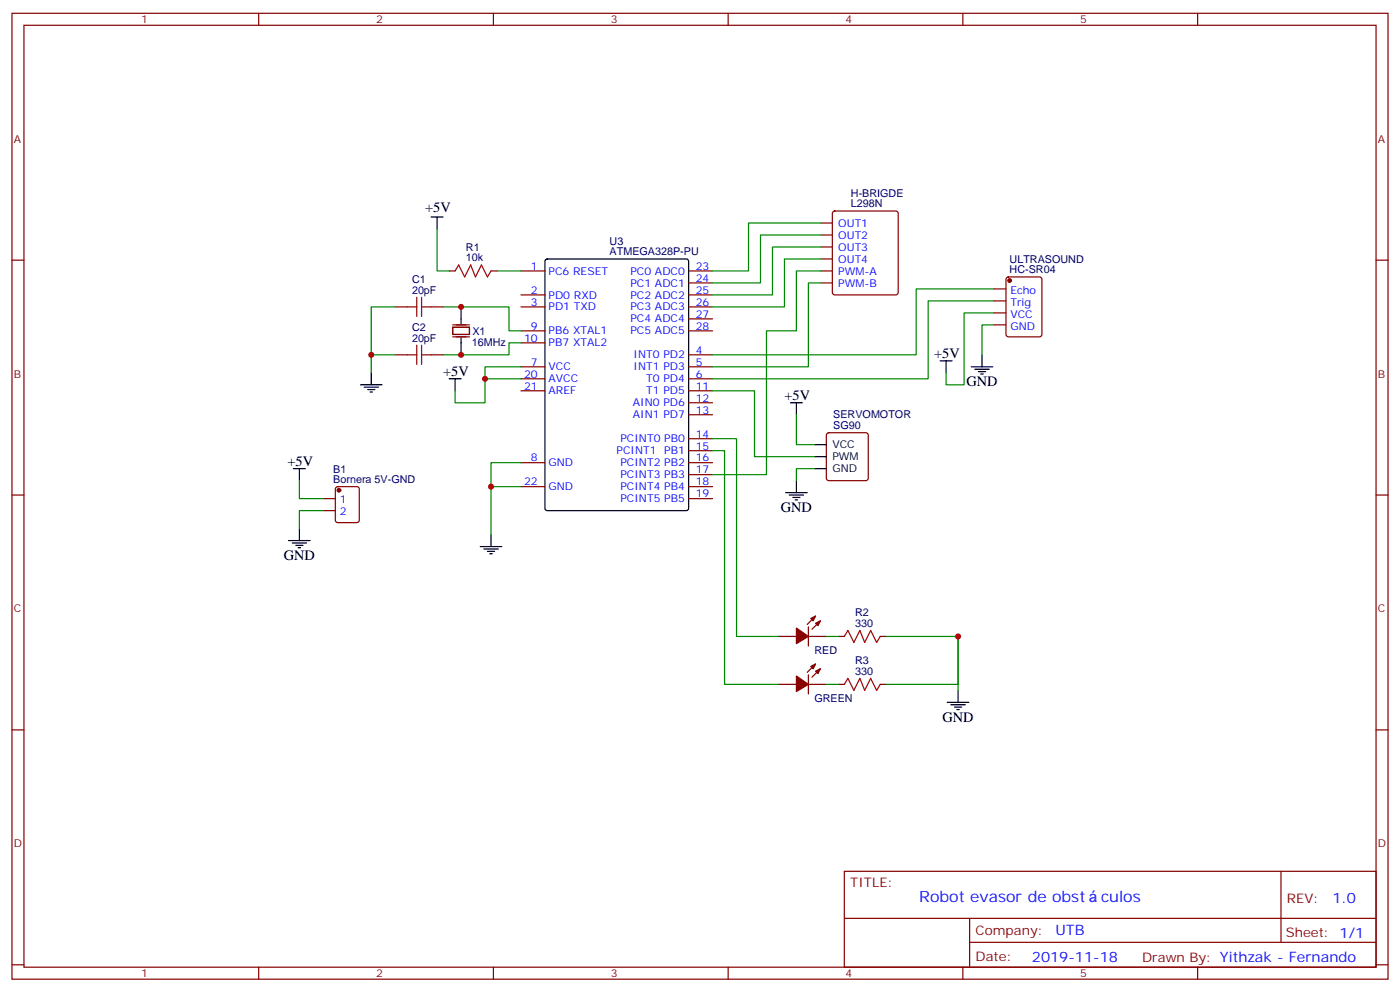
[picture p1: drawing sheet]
<svg xmlns="http://www.w3.org/2000/svg" width="412mm" height="292mm" viewBox="0 0 412 292" stroke-linecap="round" stroke-linejoin="round" font-family="sans-serif">
<g fill="none" stroke="#870000" stroke-width=".35">
<path d="M3.5 3.9h405.4v284.4h-405.4zM7.1 7.4h398.2v277.3h-398.2zM76.2 3.9v3.5M145.3 3.9v3.5M214.5 3.9v3.5M283.6 3.9v3.5M352.8 3.9v3.5M3.5 76.6h3.6M132.3 79.8h1.8M144.6 79.8h1.8M153.5 79.8h7M202.8 79.8h7.1"/>
<path d="M241.7 79.8h3.5M241.7 65.7h3.5M241.7 69.2h3.5M241.7 72.7h3.5M241.7 76.2h3.5M245.4 62.3l.5-.2h18l.5 .2 .2 .5v23.3l-.3 .5-.4 .2h-18l-.5-.2-.2-.5v-23.3zM405.3 76.6h3.6M116.4 90.3h3.5M127 90.3h3.5M133.3 96.3h5v2.2h-5zM133.3 99.2h5M133.3 95.6h5"/>
<path d="M153.5 86.8h7M153.5 90.3h7M153.5 97.4h7M202.8 86.8h7.1M202.8 90.3h7.1M202.8 97.4h7.1M202.8 83.3h7.1M202.8 93.9h7.1M241.7 83.3h3.5M292.8 95.6h3.5M292.8 85.1h3.5M292.8 88.6h3.5"/>
<path d="M292.8 92.1h3.5M296.6 81.7l.4-.2h9.2l.7 .5v16.5l-.4 .6-9.5 .1-.6-.5-.1-16.5zM116.4 104.5h3.5M127 104.5h3.5M153.5 108h7M153.5 111.5h7M153.5 100.9h7M153.5 115h7M202.8 104.5h7.1M202.8 108h7.1M202.8 111.5h7.1M202.8 115h7.1"/>
<path d="M202.8 118.6h7.1M153.5 136.2h7M202.8 136.2h7.1M202.8 122.1h7.1M202.8 129.2h7.1M202.8 132.7h7.1M202.8 139.7h7.1M243.7 127.6l.4-.2h11l.5 .2 .2 .5v12.7l-.3 .5-.4 .2h-11l-.5-.2-.2-.5v-12.7zM3.5 145.7h3.6M95.2 146.8h3.6M95.2 150.3h3.6M99 143.5l.5-.2h5.6l.7 .4v9.4l-.4 .7h-5.9l-.7-.4v-9.4z"/>
<path d="M153.5 143.3h7M202.8 143.3h7.1M202.8 146.8h7.1M405.3 145.7h3.6M229.3 187.4h5.3M238.1 187.4h5.3M238.1 184.5v5.7M238.1 198.6v5.7M240.2 181.4l-2.4 2.4M240.2 195.5l-2.4 2.4M241.7 182.8l-2.5 2.4M241.7 196.9l-2.5 2.5"/>
<path d="M246.9 187.4h1.8M259.3 187.4h1.8M3.5 214.9h3.6M229.3 201.5h5.3M238.1 201.5h5.3M246.9 201.5h1.8M259.3 201.5h1.8M405.3 214.9h3.6M248.7 256.5h156.6v28.2h-156.6zM377.3 256.5v20.9M248.7 270.4h156.5M285.6 277.4h119.6"/>
<path d="M285.6 270.4v14.1M3.5 284h3.6M76.2 284.7v3.6M145.3 284.7v3.6M214.5 284.7v3.6M283.6 284.7v3.6M352.8 284.7v3.6M405.3 284h3.6"/>
</g>
<g fill="none" stroke="#000" stroke-width=".35">
<path d="M127 63.9h3.5M128.8 63.9v3.5M160.7 76.4l.5-.2h40.9l.7 .5v72.9l-.4 .7h-41.2l-.6-.4-.1-73zM135.8 90.3v5M135.8 99.5v5M106.2 113.3h6.3M107.2 114h4.3M108.3 114.7h2.1M109 115.4h.7M109.4 109.7v3.6M132.3 111.5h3.5M134.1 111.5v3.5"/>
<path d="M232.8 118.6h3.6M234.6 118.6v3.5M276.9 106.2h3.6M278.7 106.2v3.5M286.1 108h6.4M287.2 108.7h4.2M288.2 109.4h2.1M288.9 110.1h.7M289.3 104.5v3.5M86.4 138h3.6M88.2 138v3.5M239.9 130.9h3.5"/>
<path d="M239.9 134.4h3.5M239.9 138h3.5M85 159.1h6.4M86.1 159.8h4.2M88.2 155.6v3.5M144.6 157.4v3.5M231.4 145h6.4M232.5 145.7h4.2M233.5 146.4h2.2M234.2 147.1h.7M234.6 141.5v3.5M87.1 160.5h2.2"/>
<path d="M87.8 161.3h.7M141.5 160.9h6.3M142.5 161.6h4.3M143.6 162.3h2.1M144.3 163h.7M279 206.8h6.4M280.1 207.5h4.2M281.2 208.2h2.1M281.9 208.9h.7M282.2 203.2v3.6"/>
</g>
<path d="M134.1 79.8l1-1.8 1.8 3.5 1.7-3.5 1.5 3.5 1.7-3.5 1.8 3.5 1-1.7M119.9 90.3h2.9M122.8 87.5v5.7M124.2 90.3h2.8M124.2 87.5v5.7M119.9 104.5h2.9M122.8 101.6v5.7M124.2 101.6v5.7M124.2 104.5h2.8M248.7 187.4l1.1-1.8 1.7 3.5 1.8-3.5 1.4 3.5 1.8-3.5 1.7 3.5 1.1-1.7M248.7 201.5l1.1-1.8 1.7 3.5 1.8-3.5 1.4 3.5 1.8-3.5 1.7 3.5 1.1-1.7" fill="none" stroke="#a10000" stroke-width=".35"/>
<g fill="#870000" stroke="#870000" stroke-width=".35">
<path d="M240.2 183.5l1.5-.7-.8 1.4z"/>
<path d="M238.8 182.1l1.4-.7-.7 1.4z"/>
<path d="M234.6 184.9l3.5 2.5-3.5 2.1z"/>
<path d="M240.2 197.6l1.5-.7-.8 1.4z"/>
<path d="M238.8 196.2l1.4-.7-.7 1.4z"/>
<path d="M234.6 199l3.5 2.5-3.5 2.1z"/>
<circle cx="99.8" cy="144.3" r=".53"/>
<circle cx="297.4" cy="82.6" r=".53"/>
</g>
<g fill="none" stroke="#008700" stroke-width=".35">
<path d="M128.8 67.4v12.4h3.5M146.4 79.8h7.1M241.7 65.7h-21.2v14.1h-10.6M241.7 69.2h-17.7v14.1h-14.1M241.7 72.7h-14.2v14.1h-17.6M241.7 76.2h-10.6v14.1h-21.2M241.7 79.8h-7.1v17.6h-8.8v42.3h-15.9M116.4 90.3h-7v19.4M130.5 90.3h19.4v7.1h3.6M241.7 83.3h-3.6v24.7h-28.2M292.8 88.6h-19.4v22.9h-63.5M292.8 92.1h-8.8v21.2h-5.3v-3.6"/>
<path d="M292.8 95.6h-3.5v8.9M292.8 85.1h-22.9v19.4h-60M109.4 104.5h7M142.9 111.5h10.6M153.5 100.9h-3.6v3.6h-19.4M153.5 108h-10.6v10.6h-8.8v-3.6M209.9 115h12.3v19.4h17.7M153.5 136.2h-8.9v21.2M209.9 129.2h7.1v58.2h12.3M209.9 132.7h3.5v68.8h15.9M234.6 122.1v8.8h5.3M239.9 138h-5.3v3.5"/>
<path d="M88.2 141.5v5.3h7M95.2 150.3h-7v5.3M144.6 143.3h8.9M243.4 187.4h3.5M261.1 187.4h21.1v14.1h-21.1M282.2 187.4v15.8M243.4 201.5h3.5"/>
</g>
<g fill="#c00">
<circle cx="144.6" cy="143.3" r=".88"/>
<circle cx="109.4" cy="104.5" r=".88"/>
<circle cx="135.8" cy="104.5" r=".88"/>
<circle cx="135.8" cy="90.3" r=".88"/>
<circle cx="142.9" cy="111.5" r=".88"/>
<circle cx="282.2" cy="187.4" r=".88"/>
</g>
<g font-size="4.6" fill="#00f">
<text x="270.8" y="265.5">Robot evasor de obst</text>
<text x="324.3" y="265.5">culos</text>
</g>
<g font-size="4.2">
<text x="125.2" y="62.4">+5V</text>
<text x="275.2" y="105.5">+5V</text>
<text x="130.5" y="110.8">+5V</text>
<text x="284.7" y="113.6">GND</text>
<text x="231.1" y="117.9">+5V</text>
<text x="84.7" y="137.3">+5V</text>
<text x="230" y="150.7">GND</text>
<text x="83.6" y="164.8">GND</text>
<text x="277.6" y="212.4">GND</text>
</g>
<g font-size="4.2" fill="#00f">
<text x="392.5" y="265.8">1.0</text>
<text x="310.9" y="275.3">UTB</text>
<text x="304" y="283.1">2019-11-18</text>
</g>
<g font-size="3.9" fill="#800">
<text x="250.5" y="261.1">TITLE:</text>
<text x="379.1" y="265.8">REV:</text>
<text x="287.4" y="275.3">Company:</text>
<text x="378.7" y="275.9">Sheet: 1/1</text>
<text x="287.4" y="283">Date:</text>
<text x="336.4" y="283.1">Drawn By: Yithzak - Fernando</text>
</g>
<g font-size="3.2" fill="#800">
<text x="41.6" y="6.9">1</text>
<text x="110.8" y="6.9">2</text>
<text x="179.9" y="6.9">3</text>
<text x="249.1" y="6.9">4</text>
<text x="318.2" y="6.9">5</text>
<text x="4.1" y="42">A</text>
<text x="405.9" y="42">A</text>
<text x="4.1" y="111.2">B</text>
<text x="405.9" y="111.2">B</text>
<text x="4.1" y="180.3">C</text>
<text x="405.9" y="180.3">C</text>
<text x="4.1" y="249.4">D</text>
<text x="405.9" y="249.4">D</text>
<text x="41.6" y="287.7">1</text>
<text x="110.8" y="287.7">2</text>
<text x="179.9" y="287.7">3</text>
<text x="249.1" y="287.7">4</text>
<text x="318.2" y="287.7">5</text>
</g>
<g font-size="3.2" fill="#000080">
<text x="250.7" y="58">H-BRIGDE</text>
<text x="250.7" y="61.1">L298N</text>
<text x="137.2" y="76.9">10k</text>
<text x="137.2" y="73.9">R1</text>
<text x="179.6" y="75.2">ATMEGA328P-PU</text>
<text x="179.6" y="72">U3</text>
<text x="297.4" y="77.4">ULTRASOUND</text>
<text x="121.4" y="83.3">C1</text>
<text x="297.4" y="80.5">HC-SR04</text>
<text x="121.4" y="86.5">20pF</text>
<text x="121.4" y="100.6">20pF</text>
<text x="121.4" y="97.4">C2</text>
<text x="139" y="101.7">16MHz</text>
<text x="139.2" y="98.5">X1</text>
<text x="245.5" y="123.2">SERVOMOTOR</text>
<text x="245.5" y="126.3">SG90</text>
<text x="98.2" y="142.2">Bornera 5V-GND</text>
<text x="98.2" y="139.1">B1</text>
<text x="251.9" y="184.5">330</text>
<text x="251.9" y="181.5">R2</text>
<text x="239.9" y="192.7">RED</text>
<text x="251.9" y="195.6">R3</text>
<text x="251.9" y="198.6">330</text>
<text x="239.9" y="206.8">GREEN</text>
</g>
<g font-size="3.2" fill="#00f">
<text x="246.9" y="66.7">OUT1</text>
<text x="246.9" y="70.2">OUT2</text>
<text x="246.9" y="73.8">OUT3</text>
<text x="246.9" y="77.3">OUT4</text>
<text x="156.4" y="79.4">1</text>
<text x="161.6" y="80.8">PC6 RESET</text>
<text x="185.7" y="80.8">PC0 ADC0</text>
<text x="205" y="79.4">23</text>
<text x="205" y="82.9">24</text>
<text x="246.9" y="80.8">PWM-A</text>
<text x="156.4" y="86.5">2</text>
<text x="156.4" y="90">3</text>
<text x="161.6" y="87.9">PD0 RXD</text>
<text x="185.7" y="84.3">PC1 ADC1</text>
<text x="185.7" y="87.9">PC2 ADC2</text>
<text x="205" y="86.5">25</text>
<text x="205" y="90">26</text>
<text x="246.9" y="84.3">PWM-B</text>
<text x="297.6" y="86.5">Echo</text>
<text x="297.6" y="90">Trig</text>
<text x="161.6" y="91.4">PD1 TXD</text>
<text x="185.7" y="91.4">PC3 ADC3</text>
<text x="185.7" y="94.9">PC4 ADC4</text>
<text x="205" y="93.5">27</text>
<text x="297.6" y="93.5">VCC</text>
<text x="154.4" y="100.6">10</text>
<text x="156.4" y="97">9</text>
<text x="161.6" y="98.5">PB6 XTAL1</text>
<text x="161.6" y="102">PB7 XTAL2</text>
<text x="185.7" y="98.5">PC5 ADC5</text>
<text x="205" y="97">28</text>
<text x="297.6" y="97">GND</text>
<text x="156.4" y="107.6">7</text>
<text x="186.6" y="105.5">INT0 PD2</text>
<text x="205" y="104.1">4</text>
<text x="205" y="107.6">5</text>
<text x="154.4" y="111.2">20</text>
<text x="161.6" y="109">VCC</text>
<text x="161.6" y="112.6">AVCC</text>
<text x="186.6" y="109">INT1 PD3</text>
<text x="190.3" y="112.6">T0 PD4</text>
<text x="205" y="111.2">6</text>
<text x="154.4" y="114.7">21</text>
<text x="161.6" y="116.1">AREF</text>
<text x="186.4" y="119.6">AIN0 PD6</text>
<text x="190.3" y="116.1">T1 PD5</text>
<text x="205" y="114.7">11</text>
<text x="205" y="118.2">12</text>
<text x="186.4" y="123.2">AIN1 PD7</text>
<text x="205" y="121.7">13</text>
<text x="182.8" y="130.2">PCINT0 PB0</text>
<text x="205" y="128.8">14</text>
<text x="156.4" y="135.9">8</text>
<text x="161.6" y="137.3">GND</text>
<text x="181.6" y="133.7">PCINT1</text>
<text x="182.8" y="137.3">PCINT2 PB2</text>
<text x="195.7" y="133.7">PB1</text>
<text x="205" y="132.3">15</text>
<text x="205" y="135.9">16</text>
<text x="154.4" y="142.9">22</text>
<text x="182.8" y="140.8">PCINT3 PB3</text>
<text x="205" y="139.4">17</text>
<text x="205" y="142.9">18</text>
<text x="100.1" y="148.2">1</text>
<text x="161.6" y="144.3">GND</text>
<text x="182.8" y="144.3">PCINT4 PB4</text>
<text x="182.8" y="147.8">PCINT5 PB5</text>
<text x="205" y="146.4">19</text>
<text x="100.1" y="151.7">2</text>
</g>
<g font-size="3.2">
<text x="245.2" y="132">VCC</text>
<text x="245.2" y="135.5">PWM</text>
<text x="245.2" y="139">GND</text>
</g>
</svg>
